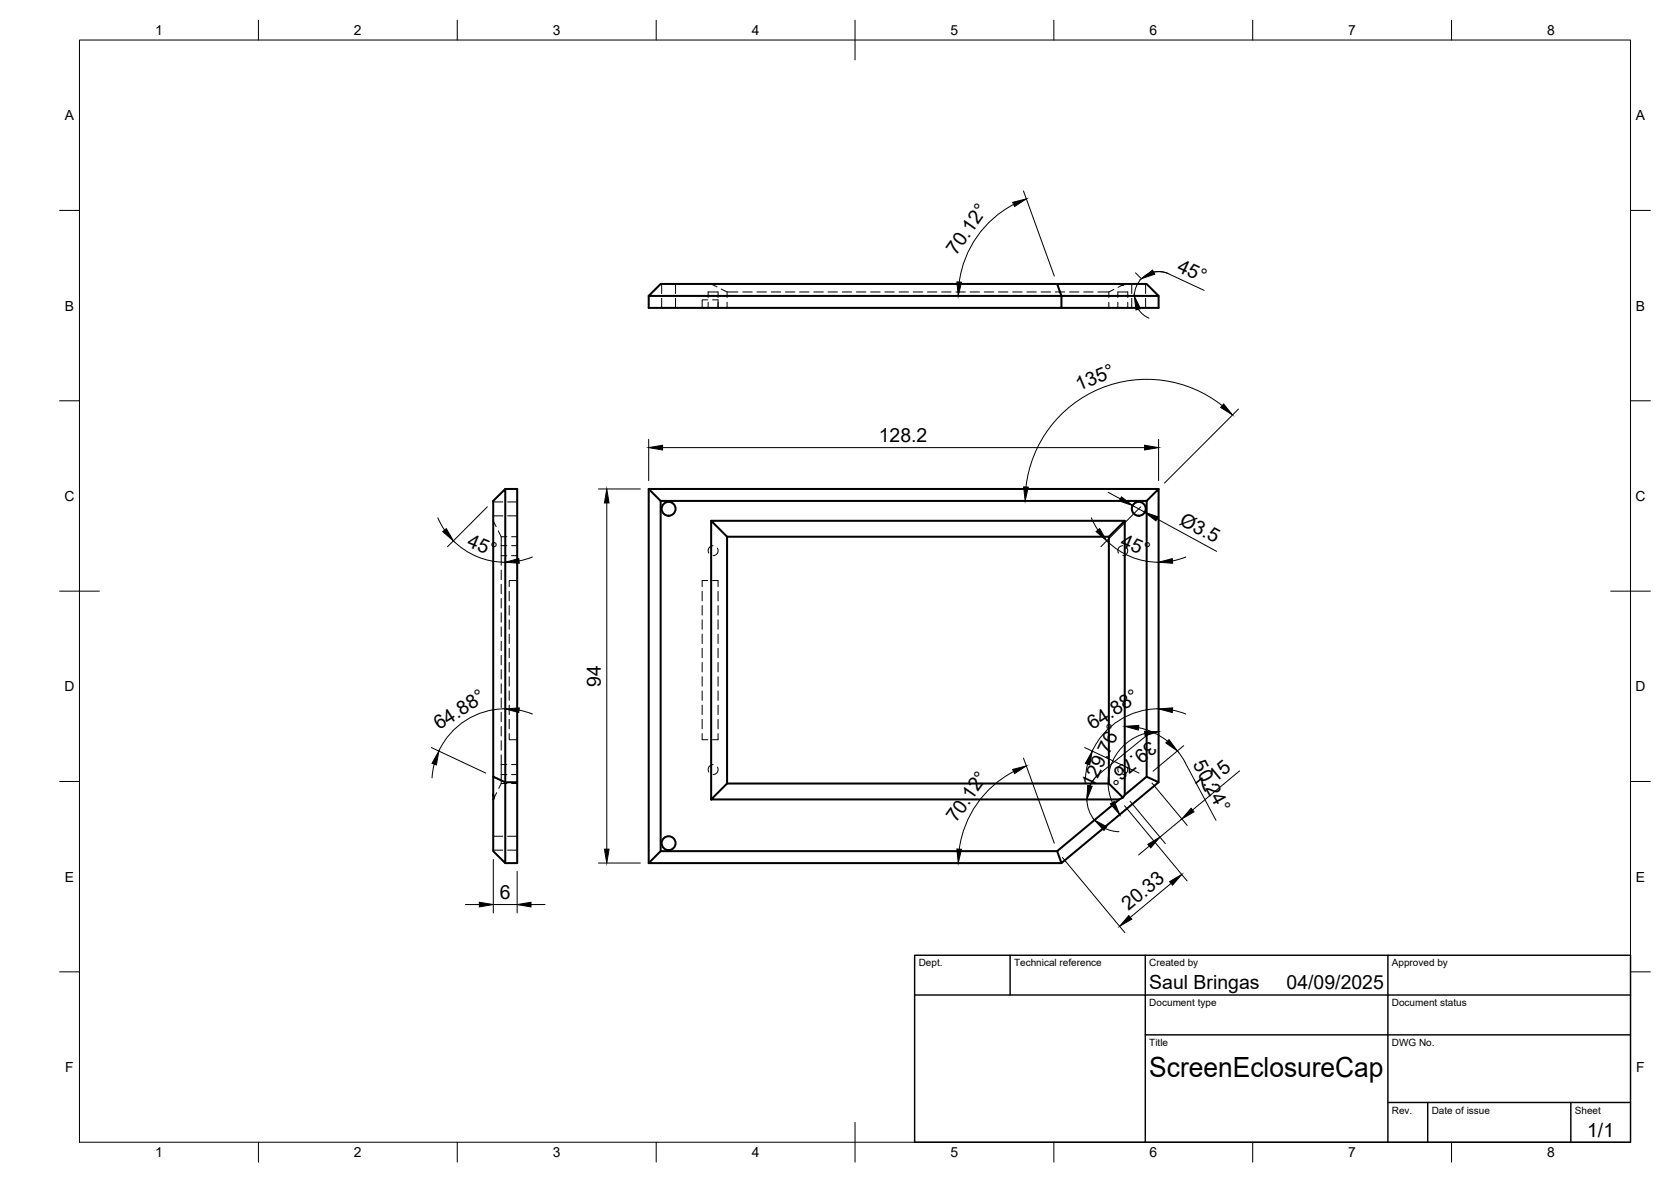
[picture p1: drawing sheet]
<svg xmlns="http://www.w3.org/2000/svg" width="420mm" height="297mm" viewBox="0 0 420 297" stroke-linecap="round" stroke-linejoin="round" font-family="sans-serif">
<!-- layer: Visible -->
<g fill="none" stroke="#000" stroke-width=".51">
<path d="M265.8 71.4h-99.7l-3 3h103.8v3h-103.8v-3M281.4 71.4l1 .2 .4-.2h-17l1.1 3h24.4l-3-3h-5.5M291.3 74.4v3h-24.4M127 122.9h3v73.7h-3v-73.7l-3 3v69.3M163.1 122.9v94M166.1 125.9h122.2M178.8 130.9v70M182.8 134.9h96M278.8 134.9l4-4v68.9l-.4 .6M278.8 134.9v62M282.8 130.9h-104l4 4v62M288.3 125.9l3-3v73.7"/>
<path d="M288.3 125.9v69.3M291.3 122.9h-128.2l3 3v88M124 195.2l3 1.4v20.3l-3-3zM124 199.8l.2 .6-.2 .5M130 196.6v20.3h-3M282.8 199.8l5.5-4.6 3 1.4-24.4 20.3-1.1-3 15.6-13M178.8 200.9l4-4h96l3.6 3.5-1 .5zM265.8 213.9h-99.7l-3 3h103.8"/>
<circle cx="168.1" cy="127.9" r="1.75"/>
<circle cx="286.3" cy="127.9" r="1.75"/>
<circle cx="168.1" cy="211.9" r="1.75"/>
</g>
<!-- layer: Hidden -->
<g fill="none" stroke="#000" stroke-width=".25">
<path d="M166.4 71.4v2.4M166.4 75v2.4M169.9 71.4v2.4M169.9 75v2.4M178 75.4h-1.4v2M178.1 74.8v-1.4h2.5v1.4M178.1 76v1.4M178.8 71.4l1.5 .7M179.2 75.4h1.4v2M181.3 72.6l1.5 .8h2.8M182.8 73.4v1.4M182.8 76v1.4"/>
<path d="M186.8 73.4h2.3M190.3 73.4h2.4M193.9 73.4h2.4M197.5 73.4h2.4M201 73.4h2.4M204.6 73.4h2.4M208.2 73.4h2.4M211.8 73.4h2.3M215.3 73.4h2.4M218.9 73.4h2.4M222.5 73.4h2.4M226.1 73.4h2.3"/>
<path d="M229.6 73.4h2.4M233.2 73.4h2.4M236.8 73.4h2.3M240.3 73.4h2.4M243.9 73.4h2.4M247.5 73.4h2.4M251.1 73.4h2.3M254.6 73.4h2.4M258.2 73.4h2.4M261.8 73.4h2.4M265.3 73.4h2.4M268.9 73.4h2.4"/>
<path d="M272.5 73.4h2.4M278.8 73.4v1.4M278.8 76v1.4M280.1 72.7l-1.3 .7h-2.7M281.1 74.8v-1.4h2.5v1.4M281.1 76v1.4M282.4 71.6l-1.3 .6M283.6 76v1.4M284.6 71.4v2.4M284.6 75v2.4M288.1 71.4v2.4M288.1 75v2.4"/>
<path d="M124 130.9l.8 1.4M124 126.1h2.4M124 129.6h2.4M125.3 133.4l.7 1.5M126 137.1v2.5M126 134.9v2.2M126 139.6v2.5M126 134.9h1.4M126 139.6h1.4M126 137.1h1.4M127.6 126.1h2.4M127.6 129.6h2.4"/>
<path d="M128.6 134.9h1.4M128.6 139.6h1.4M128.6 137.1h1.4M179.3 137.1a1.26 1.26 0 0 0-1.1 1.9M180.4 137.8a1.22 1.22 0 0 1-1.1 1.8M282.3 137.1a1.26 1.26 0 0 0-1.1 1.9M283.4 137.8a1.22 1.22 0 0 1-1.1 1.8M126 143.3v2.4M126 146.8v2.4M126 150.4v2.4M126 154v2.4M126 157.6v2.3"/>
<path d="M128 148.6v2.4M128 152.2v2.4M128 155.8v2.3M128 159.3v2.4M130 145.9h-2v1.5M176.6 148.6v2.4M176.6 152.2v2.4M176.6 155.8v2.3M176.6 159.3v2.4M178 145.9h-1.4v1.5M179.2 145.9h1.4v1.5M180.6 148.6v2.4"/>
<path d="M180.6 152.2v2.4M180.6 155.8v2.3M180.6 159.3v2.4M126 161.1v2.4M126 164.7v2.4M126 168.3v2.4M126 171.8v2.4M126 175.4v2.4M126 179v2.4M128 162.9v2.4M128 166.5v2.4M128 170.1v2.3"/>
<path d="M128 173.6v2.4M128 177.2v2.4M176.6 162.9v2.4M176.6 166.5v2.4M176.6 170.1v2.3M176.6 173.6v2.4M176.6 177.2v2.4M180.6 162.9v2.4M180.6 166.5v2.4M180.6 170.1v2.3M180.6 173.6v2.4M180.6 177.2v2.4"/>
<path d="M124.9 199.2l-.7 1.2M126 192.1v2.6M126 196.9l-.6 1.2M126 182.6v2.3M126 186.1v2.4M126 189.7v2.4M126 194.7v2.2M126 196.9h1.4M126 194.7h1.4M126 192.1h1.4M128 184.3v1.6h2M128 180.8v2.4"/>
<path d="M128.6 196.9h1.4M128.6 194.7h1.4M128.6 192.1h1.4M176.6 184.3v1.6h1.4M176.6 180.8v2.4M179.3 192.1a1.26 1.26 0 0 0-1.1 1.9M180.4 192.8a1.22 1.22 0 0 1-1.1 1.8M180.6 180.8v2.4M180.6 184.3v1.6h-1.4M282.3 192.1a1.26 1.26 0 0 0-1.1 1.9M283.4 192.8a1.22 1.22 0 0 1-1.1 1.8M124 210.1h2.4"/>
<path d="M124 213.6h2.4M127.6 210.1h2.4M127.6 213.6h2.4"/>
</g>
<!-- layer: BORDER -->
<g fill="none" stroke="#000" stroke-width=".25">
<path d="M20 10.1h390v276.9h-390zM65 5.1v5M115 5.1v5M165 5.1v5M215 5.1v10M265 5.1v5M315 5.1v5M365 5.1v5M15 52.9h5M410 52.9h5M15 100.7h5M410 100.7h5"/>
<path d="M15 148.6h10M405 148.6h10M15 196.4h5M410 196.4h5M15 244.2h5M410 244.2h5M65 287v5M115 287v5M165 287v5M215 282.1v9.9M265 287v5M315 287v5"/>
<path d="M365 287v5"/>
</g>
<!-- layer: TITLEBLOCK -->
<path d="M230 240.1h180v46.9h-180zM230 250h180M254 240.1v9.9M288 240.1v46.9M349 240.1v46.9M288 260.1h122M349 277.1h61M359 277.1v9.9M395 277.1v9.9" fill="none" stroke="#000" stroke-width=".36"/>
<!-- layer: FD_Dimensions -->
<g fill="none" stroke="#000" stroke-width=".25">
<path d="M254.9 51.4a25.9 25.9 0 0 0-13.7 19.5M257.3 48l7.8 21.4M285.5 68.6l1.3 1.3M286.2 77.7l1.2 1.3 1.5 1M290.1 68.4l1.8-.1 1.7 .4M293.9 68.8l8.9 4.2M293.9 68.8a6.1 6.1 0 0 0-8.7 5.6M163.1 110.4v10.4M166.6 112.5h121.2M291.3 110.4v10.4M307.3 101.9a30.6 30.6 0 0 0-49.3 20.5M311.4 102.8l-18.6 18.6"/>
<path d="M110.1 130.1l1.7 3.1M114 135.9a18.4 18.4 0 0 0 13 5.4M122.5 127.4l-10 10M133.9 140l-3.4 1M150.5 122.9h10.5M152.6 126.4v87M274.4 130.1l1.7 3.1M278.3 135.9a18.4 18.4 0 0 0 13 5.4M278.6 123.7l3.1 1.7M284.8 127l3 1.7M286.8 127.4l-10 10M290.9 130.4l15 8.2"/>
<path d="M298.2 140l-3.4 1M127 178.1a18.4 18.4 0 0 0-16.7 10.6M130.5 178.5l3.4 .9M291.3 178.1a18.4 18.4 0 0 0-16.7 10.6M294.8 178.5l3.4 .9M108.5 187.9l13.6 6.4M109.2 192l-.6 3.5M254.9 193.9a25.9 25.9 0 0 0-13.7 19.5M257.3 190.5l7.8 21.4M272.7 187.9l13.7 6.4M273.5 192l-.6 3.5M276.2 194.7l-1.2 1.2-.9 1.5"/>
<path d="M286.3 182.9a17.2 17.2 0 0 1 7.3 3.4M287.9 184.3a12.7 12.7 0 0 0-8.2 17.4M289.1 184.2l-12.8 10.3a8.1 8.1 0 0 0-1.1 11.6M289.6 196.8l8.9 10.6M296.1 188.7l1.9 2.9M297.6 187.4l-7.7 6.4M298 191.6l7.8 14.5M311.7 193.7l-11.9 9.9M124 216v13.4M130 219v10.4M150.5 216.9h10.5M267.1 215.5l15.8 18.9"/>
<path d="M278 208.2l1.6 .6 1.8 .2M282.8 202.5l15.7 18.9M284.1 201.3l8.9 10.7M289 212.6l-2.7 2.2M297.2 205.8l-5.5 4.6M117 227.3h3.5M124 227.3h6M133.5 227.3h3.5M294.4 222l-10.2 8.5"/>
</g>
<g fill="#000" stroke="#000" stroke-width=".25">
<path d="M254.6 50.8l3.5-.8-3 1.9zM240.6 70.8l1.2 .1-.9 3.5zM285.2 74.4l1.6 3.2-1.2 .3zM287 70l2.8-2.1 .5 1zM163.1 112.5l3.5-.6v1.2zM287.8 111.9l3.5 .6-3.5 .6zM307.7 101.5l2.2 2.8-3-1.9zM111.3 133.6l.9-.8 1.8 3.1zM152.6 122.9l.5 3.5h-1.1zM257.4 122.4h1.2l-.8 3.5zM275.6 133.6l.9-.8 1.8 3.1zM282 124.9l2.8 2.1-3.4-1.1z"/>
<path d="M287.8 128.7l3.4 1.2-.6 1zM127 141.3l3.5-.9 .1 1.1zM291.3 141.3l3.4-.9 .2 1.1zM127 178.1l3.6-.2-.1 1.2zM291.3 178.1l3.6-.2-.2 1.2zM110.3 188.8l-.6 3.4-1.1-.4zM254.6 193.4l3.5-.9-3 1.9zM274.6 188.8l-.6 3.4-1.1-.4zM273.5 197.3l1.1 .3-1.3 3.3zM282.8 182.5l3.5-.2-.1 1.2zM287.8 183.8l3.5 .1-3.4 1zM293.9 185.9l2.1 2.8-2.9-2z"/>
<path d="M152 213.4h1.1l-.5 3.5zM240.6 213.3l1.2 .1-.9 3.5zM275.2 206.1l3.1 1.7-.7 .9zM279.2 202l1-.6 1.3 3.3zM288.6 212.2l3.1-1.8-2.4 2.7zM299.5 203.1l.7 .9-3 1.8zM120.5 226.7l3.5 .6-3.5 .6zM130 227.3l3.5-.6v1.2zM283.8 230.1l.8 .9-3.1 1.8zM294.1 221.6l3-1.8-2.3 2.6z"/>
</g>
<text font-size="7" x="289" y="270.6">ScreenEclosureCap</text>
<g font-size="4.9">
<text x="240.4" y="64.4" transform="rotate(-55 240.4 64.4)">70.12°</text>
<text x="295.7" y="68.1" transform="rotate(25 295.7 68.1)">45°</text>
<text x="271.3" y="98.3" transform="rotate(-22 271.3 98.3)">135°</text>
<text x="221" y="111">128.2</text>
<text x="296.3" y="131.6" transform="rotate(29 296.3 131.6)">Ø3.5</text>
<text x="117.2" y="137.2" transform="rotate(22 117.2 137.2)">45°</text>
<text x="281.5" y="137.2" transform="rotate(22 281.5 137.2)">45°</text>
<text x="151.1" y="172.6" transform="rotate(-90 151.1 172.6)">94</text>
<text x="110.4" y="183.6" transform="rotate(-32 110.4 183.6)">64.88°</text>
<text x="274.7" y="183.6" transform="rotate(-32 274.7 183.6)">64.88°</text>
<text x="289.1" y="186.1" transform="rotate(141 289.1 186.1)">39.76°</text>
<text x="299.8" y="192" transform="rotate(62 299.8 192)">50.24°</text>
<text x="274.8" y="198.3" transform="rotate(-65 274.8 198.3)">129.76°</text>
<text x="302.5" y="199.5" transform="rotate(-40 302.5 199.5)">7.15</text>
<text x="240.4" y="206.9" transform="rotate(-55 240.4 206.9)">70.12°</text>
<text x="125.7" y="225.9">6</text>
<text x="283.7" y="229" transform="rotate(-40 283.7 229)">20.33</text>
<text x="289" y="248.5">Saul Bringas</text>
<text x="323.5" y="248.5">04/09/2025</text>
<text x="399.1" y="285.7">1/1</text>
</g>
<g font-size="3.5">
<text x="39" y="8.8">1</text>
<text x="89" y="8.8">2</text>
<text x="139" y="8.8">3</text>
<text x="189" y="8.8">4</text>
<text x="239" y="8.8">5</text>
<text x="289" y="8.8">6</text>
<text x="339" y="8.8">7</text>
<text x="389" y="8.8">8</text>
<text x="16.3" y="30.2">A</text>
<text x="411.3" y="30.2">A</text>
<text x="16.3" y="78">B</text>
<text x="411.3" y="78">B</text>
<text x="16.2" y="125.9">C</text>
<text x="411.2" y="125.9">C</text>
<text x="16.2" y="173.7">D</text>
<text x="411.2" y="173.7">D</text>
<text x="16.3" y="221.6">E</text>
<text x="411.3" y="221.6">E</text>
<text x="16.4" y="269.4">F</text>
<text x="411.4" y="269.4">F</text>
<text x="39" y="290.8">1</text>
<text x="89" y="290.8">2</text>
<text x="139" y="290.8">3</text>
<text x="189" y="290.8">4</text>
<text x="239" y="290.8">5</text>
<text x="289" y="290.8">6</text>
<text x="339" y="290.8">7</text>
<text x="389" y="290.8">8</text>
</g>
<g font-size="2.5">
<text x="231" y="242.9">Dept.</text>
<text x="255" y="242.9">Technical reference</text>
<text x="289" y="242.9">Created by</text>
<text x="350" y="242.9">Approved by</text>
<text x="289" y="252.8">Document type</text>
<text x="350" y="252.8">Document status</text>
<text x="289" y="262.9">Title</text>
<text x="350" y="262.9">DWG No.</text>
<text x="350" y="279.9">Rev.</text>
<text x="360" y="279.9">Date of issue</text>
<text x="396" y="279.9">Sheet</text>
</g>
</svg>
